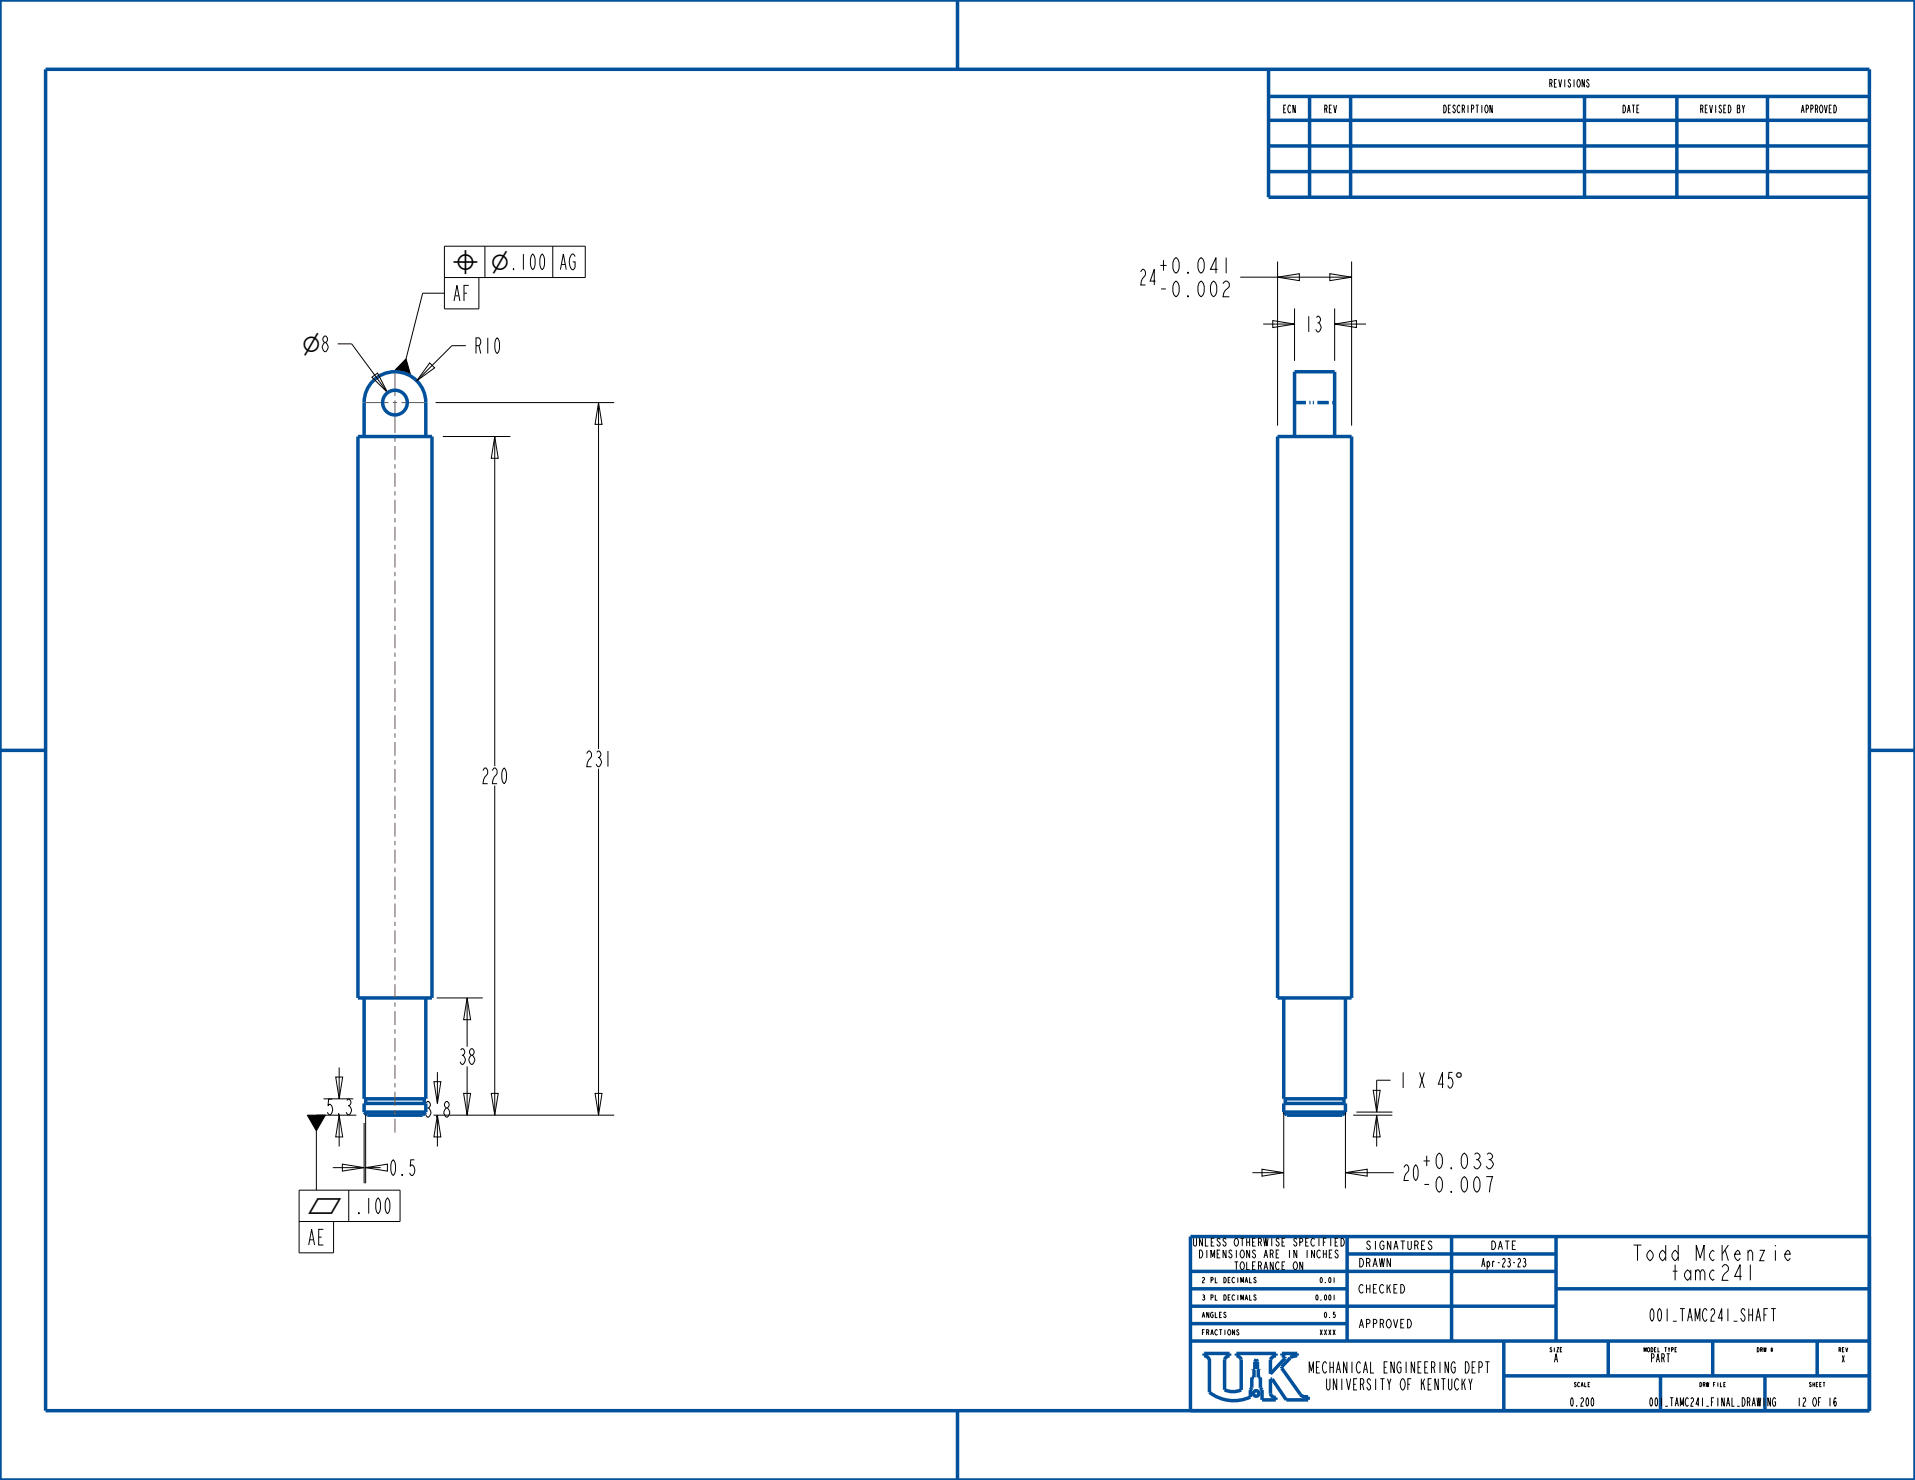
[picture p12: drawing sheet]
<svg xmlns="http://www.w3.org/2000/svg" width="279mm" height="216mm" viewBox="0 0 279 216" stroke-linecap="round" stroke-linejoin="round" font-family="sans-serif">
<g fill="none" stroke="#00509b" stroke-width=".51">
<path d="M0 0h279.4v215.9h-279.4zM6.7 10.1h266v195.7h-266zM139.7 0v10.1M185.1 10.1v18.7h87.6M185.1 17.5h87.6M185.1 14.1h87.6M191.1 14.1v14.7M197.1 14.1v14.7M231.2 14.1v14.7M244.7 14.1v14.7M257.9 14.1v14.7M185.1 25h87.6"/>
<path d="M185.1 21.3h87.6M53.1 63.7v-5a4.5 4.5 0 0 1 4.5-4.5 4.5 4.5 0 0 1 4.5 4.5v5M188.9 63.7v-9.5h5.8v9.5M0 109.5h6.7M272.7 109.5h6.7M62.1 162.2h-9l.5 .5h8.1M187.3 162.2h9l-.5 .5h-8.1zM173.7 195.6h99M173.7 193.1h22.8M173.7 190.5h53.3M173.7 188h22.8M173.7 185.5h53.3"/>
<path d="M176.5 198.3v4.8a5.8 5.8 0 0 0 5.9 .7v-1l.2-.4v-1.5h.4v-1.1h-.2v-.1h.3v-1l.2-.4 .2 .4v1h.2v.1h-.1v1.1h.3v1.6l.2 .3v1.4h2v-.3a.69 .69 0 0 1-.7-.6v-2.1h.2l2.1 3h3.2v-.4a1.07 1.07 0 0 1-1.2-.4l-2.7-3.8M176.5 198.3a.96 .96 0 0 0-.8-.5v-.4h3.7v.4l-.6 .2-.1 .3v4.4a2.92 2.92 0 0 0 2.4 .1v-4.5l-.4-.4-.3-.1v-.4h5.8v.4a.96 .96 0 0 0-.8 .5v2.1l2.1-2.3v-.2l-.5-.2v-.3h2.3v.3l-1.1 .3v.1l-1.2 1.3M196.5 182.9h30.5M196.5 180.4v15.2M211.8 180.4v15.2M219.4 195.6v10.2M227 188h45.7M227 180.4v15.2M234.6 195.6v5.1M249.9 195.6v5.1M265.1 195.6v5.1M272.7 180.4h-99v25.4"/>
<path d="M139.7 205.8v10.1M219.4 200.7h53.3M242.3 200.7v5.1M257.5 200.7v5.1"/>
<circle cx="183.3" cy="203.3" r=".4"/>
</g>
<g fill="none" stroke="#000" stroke-width=".15">
<path d="M70.8 35.9v4.6M80.6 35.9v4.6M186.4 38.1v24M194 39.9l3.2 .5-3.2 .5zM197.2 38.1v24M49.3 50.2h2l5.3 7.1M54.3 55l.8-.6 1.5 2.9zM59.2 52.3l.8 2.6a4.5 4.5 0 0 0-2.6-.7zM62.7 52.9l.7 .8-2.6 1.8zM63.6 58.7h26M64.8 42.8h-3.1l-2.5 9.5M64.8 40.5h20.6v-4.6h-20.6v9.2h5.1v-4.6"/>
<path d="M68 50.4h-2.1l-5.1 5.1M87.3 58.7l.5 3.2h-1zM87.3 58.7v50.6M181 40.4h16.2M184.3 47.3h4.6M185.7 46.8l3.2 .5-3.2 .5zM186.4 40.4l3.2-.5v1zM188.9 45v7.6M194.7 47.3l3.2-.5v1zM194.7 45v7.6M194.7 47.3h4.6M64.6 63.7h9.9"/>
<path d="M72.2 63.7l.5 3.2h-1zM72.2 63.7v48.1M72.2 114.6v48.1M87.3 112.1v50.6M49 157.1h1l-.5 3.2zM49.5 155.7v4.6M63.3 157.8h1l-.5 3.2zM63.7 145.6h6.7M63.8 156.4v4.6M67.6 159.5h1.1l-.5 3.2zM68.2 145.6l.5 3.2h-1.1zM68.2 145.6v7.1"/>
<path d="M68.2 155.6v7.1M71.7 159.5h1l-.5 3.2zM86.8 159.5h1l-.5 3.2zM200.4 159.1h1l-.5 3.1zM202.9 157.6h-2v4.6M43.6 178.2h14.8v-4.6h-14.8v9.2h5.1v-4.6M44.8 162.7h2.7l-1.3 2.3zM46.2 165v8.6M47.2 162.7h4.8M48.6 170.3h4.5M49.5 162.7l.5 3.2h-1zM49.5 162.7v4.6"/>
<path d="M49.9 169.8l3.2 .5-3.2 .5zM50.9 173.6v4.6M53.1 163.8v8.8M53.3 170.3l3.2-.5v1zM53.3 170.3h2.2M53.3 162.6v10M63.3 162.7h26.3M63.8 162.7l.5 3.2h-1zM63.8 162.7v4.6M182.7 171.1h4.6M184.1 170.6l3.2 .5-3.2 .5zM187.3 161.9v11.5"/>
<path d="M196.3 171.1l3.2-.5v1zM196.3 171.1h7.1M196.3 161.9v11.5M197.4 162.7h5.7M197.9 162.2h5.2M200.9 162.7l.5 3.2h-1zM200.9 162.7v4.6M178 180.8l-.1-.2-.3 .2 .4 .6v.3l-.3 .1-.2-.3M178.6 188.9a.39 .39 0 0 1 .3 .4 .39 .39 0 0 1-.3 .4zM178.6 186.3a.39 .39 0 0 1 .3 .4 .39 .39 0 0 1-.3 .4zM188.1 182.4v1.1M188.8 184.2l.1-.1a.63 .63 0 0 1 .4 .5 .63 .63 0 0 1-.4 .6l-.2-.3v-.3z"/>
<path d="M189.2 180.8l-.2-.2-.2 .2 .4 .6v.3l-.3 .1-.2-.3M190.1 184.1v1.1l-.5-1.1v1.1M191.8 182.4v1.1l-.4-1.1v1.1"/>
</g>
<path d="M59.2 52.3l.8 2.6a4.5 4.5 0 0 0-2.6-.7zM44.8 162.7h2.7l-1.3 2.3z" fill="#000"/>
<path d="M47.2 162.7h-1" fill="none" stroke="#000" stroke-width=".15" stroke-dasharray="1.9 1.9" stroke-linecap="butt"/>
<path d="M188.9 58.7h5.8" fill="none" stroke="#00509b" stroke-width=".51" stroke-dasharray="1.7 .5 .2 .3 .2 .5" stroke-linecap="butt"/>
<!-- layer: 02___PRT_ALL_AXES -->
<g fill="none" stroke="#00509b" stroke-width=".51">
<path d="M52.2 63.7h10.8v81.9h-10.8zM186.4 63.7h10.8v81.9h-10.8zM53.1 145.6v14.7h9v-14.7M187.3 145.6v14.7h9v-14.7M53.1 161h9M187.3 162.2v-1.2h9v1.2M187.5 160.3v.7M196.1 160.3v.7"/>
<circle cx="57.6" cy="58.7" r="1.8"/>
</g>
<g fill="none" stroke="#785055" stroke-width=".15">
<path d="M53.3 58.7h3.4M57.3 58.7h.6M57.6 54.4v3.4M57.6 58.4v4.8M58.6 58.7h3.4M57.6 63.8v.6M57.6 65.1v2M57.6 67.7v.7M57.6 69v2M57.6 71.6v.7M57.6 72.9v2M57.6 75.6v.6"/>
<path d="M57.6 76.8v2.1M57.6 79.5v.6M57.6 80.8v2M57.6 83.4v.7M57.6 84.7v2M57.6 87.3v.7M57.6 88.6v2M57.6 91.3v.6M57.6 92.5v2.1M57.6 95.2v.6M57.6 96.5v2M57.6 99.1v.7"/>
<path d="M57.6 100.4v2M57.6 103v.7M57.6 104.3v2M57.6 107v.6M57.6 108.2v2.1M57.6 110.9v.6M57.6 112.2v2M57.6 114.8v.7M57.6 116.1v2M57.6 118.7v.7M57.6 120v2M57.6 122.7v.6"/>
<path d="M57.6 123.9v2.1M57.6 126.6v.6M57.6 127.9v2M57.6 130.5v.7M57.6 131.8v2M57.6 134.5v.6M57.6 135.7v2M57.6 138.4v.6M57.6 139.6v2.1M57.6 142.3v.6M57.6 143.6v2M57.6 146.2v.7"/>
<path d="M57.6 147.5v2M57.6 150.2v.6M57.6 151.4v2M57.6 154.1v.6M57.6 155.3v2.1M57.6 158v.6M57.6 159.3v2M57.6 162.6h.1M57.6 161.9v.7M57.6 163.2v2"/>
</g>
<g font-size="3.1">
<text x="66" y="39.3">⌖</text>
<text x="71.6" y="39.3">⌀</text>
<text x="44.1" y="51.3">⌀8</text>
<text x="44.1" y="51.3">⌀</text>
<text x="44.8" y="177">⏥</text>
</g>
<g font-size="3">
<text x="74.3" y="39.3">.100</text>
<text x="81.5" y="39.3">AG</text>
<text x="166.1" y="41.6">24</text>
<text x="168.8" y="39.9">+0.041</text>
<text x="66" y="43.9">AF</text>
<text x="168.8" y="43.3">-0.002</text>
<text x="69.1" y="51.6">R10</text>
<text x="190.3" y="48.4">13</text>
<text x="85.3" y="111.8">231</text>
<text x="70.1" y="114.3">220</text>
<text x="66.8" y="155.3">38</text>
<text x="204" y="158.7">1 X 45</text>
<text x="56.7" y="171.5">0.5</text>
<text x="204.5" y="172.2">20</text>
<text x="207.2" y="170.5">+0.033</text>
<text x="207.2" y="173.9">-0.007</text>
<text x="51.7" y="177">.100</text>
<text x="44.8" y="181.6">AE</text>
<text x="234.4" y="183.9">Todd</text>
<text x="246.3" y="183.9">McKenzie</text>
<text x="241.6" y="186.8">tamc241</text>
</g>
<g font-size="3" fill="#00509b">
<text x="47.4" y="162.6">5.3</text>
<text x="61.8" y="163">3.8</text>
</g>
<text font-size="2.4" x="237.6" y="192.7">001_TAMC241_SHAFT</text>
<text font-size="2.1" fill="#00509b" x="186.8" y="200.3">MECHANICAL ENGINEERING DEPT</text>
<text font-size="2.1" x="190" y="202.8">UNIVERSITY OF KENTUCKY</text>
<g font-size="1.6">
<text x="197.7" y="182.3">SIGNATURES</text>
<text x="198.1" y="184.8">DRAWN</text>
<text x="215" y="184.8">Apr-23-23</text>
<text x="216.8" y="182.3">DATE</text>
<text x="198.1" y="188.6">CHECKED</text>
<text x="198.1" y="193.7">APPROVED</text>
<text x="226.5" y="198.7">A</text>
<text x="240.3" y="198.7">PART</text>
<text x="228.4" y="205.1">0.200</text>
<text x="237.7" y="205.1">001_TAMC241_FINAL_DRAWING12 OF 16</text>
</g>
<g font-size="1.5">
<text x="186.8" y="16.5">ECN</text>
<text x="192.8" y="16.5">REV</text>
<text x="209.4" y="16.5">DESCRIPTION</text>
<text x="225" y="12.7">REVISIONS</text>
<text x="236.2" y="16.5">DATE</text>
<text x="247" y="16.5">REVISED BY</text>
<text x="261.9" y="16.5">APPROVED</text>
<text x="170.6" y="181.8">UNLESS</text>
<text x="171.7" y="183.5">DIMENSIONS</text>
<text x="178.4" y="181.8">OTHERWISE</text>
<text x="178.4" y="185.2">TOLERANCE</text>
<text x="184" y="183.5">ARE</text>
<text x="188.5" y="183.5">IN</text>
<text x="189.6" y="181.8">SPECIFIED</text>
<text x="191.8" y="183.5">INCHES</text>
</g>
<text font-size="1.3" x="268.5" y="198.7">X</text>
<g font-size="1">
<text x="175.3" y="189.7">3</text>
<text x="175.3" y="187.1">2</text>
<text x="176.9" y="189.7">PL</text>
<text x="176.9" y="187.1">PL</text>
<text x="179.3" y="189.7">DECIMALS</text>
<text x="179.3" y="187.1">DECIMALS</text>
<text x="190.9" y="189.7">0.001</text>
<text x="191.7" y="187.1">0.01</text>
<text x="175.3" y="194.7">FRACTIONS</text>
<text x="175.3" y="192.2">ANGLES</text>
<text x="191.7" y="194.7">XXXX</text>
<text x="192.5" y="192.2">0.5</text>
</g>
<g font-size=".8">
<text x="225.7" y="197.2">SIZE</text>
<text x="239" y="197.2">MODEL</text>
<text x="242.9" y="197.2">TYPE</text>
<text x="255.9" y="197.2">DRW</text>
<text x="258.5" y="197.2">#</text>
<text x="268" y="197.2">REV</text>
<text x="229.2" y="202.3">SCALE</text>
<text x="247.3" y="202.3">DRW</text>
<text x="249.9" y="202.3">FILE</text>
<text x="263.5" y="202.3">SHEET</text>
</g>
</svg>
